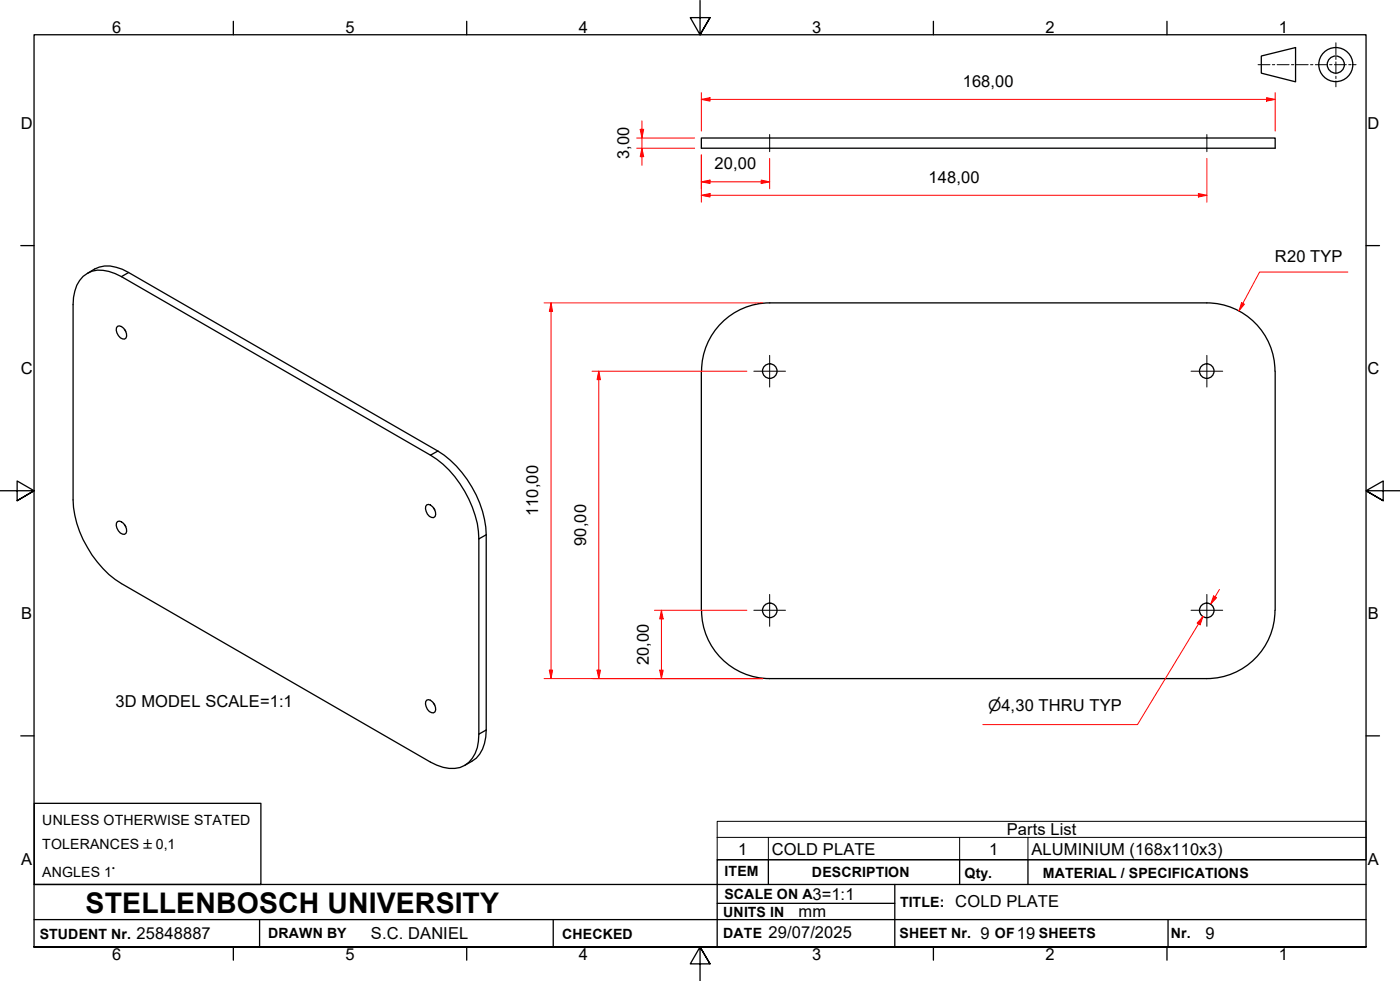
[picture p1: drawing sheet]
<svg xmlns="http://www.w3.org/2000/svg" width="410mm" height="287mm" viewBox="0 0 410 287" stroke-linecap="round" stroke-linejoin="round" font-family="sans-serif">
<!-- layer: Visible Edges(ISO) -->
<g fill="none" stroke="#000" stroke-width=".38">
<path d="M205.4 40.4h168v3h-168zM24.3 80.9a8.3 8.3 0 0 1 9.4-.8l1.9 .9 90.4 52.2a31.3 31.3 0 0 1 14.2 24.5v57.2a9.9 9.9 0 0 1-4.1 9.1 10.2 10.2 0 0 1-10.1-.9l-90.4-52.3a31.8 31.8 0 0 1-14.2-24.5v-57.1a11.8 11.8 0 0 1 2.9-8.3zM25.6 80a9.3 9.3 0 0 1 10.2-1.2l92.4 53.2a31.5 31.5 0 0 1 14.2 24.5v57.2a10.2 10.2 0 0 1-6.3 10.3M34.4 95.5a2.48 2.48 0 0 1 2.5 3.4l-.5 .4a2.6 2.6 0 0 1-2-3.8zM36.4 96.4l.4 .6M205.4 108.7v69.9M205.4 108.6a20 20 0 0 1 20-19.9h127.9a20 20 0 0 1 20 19.9M373.4 108.7v69.9M34.4 152.7a2.48 2.48 0 0 1 2.5 3.4l-.5 .3a2.6 2.6 0 0 1-2-3.7zM36.4 153.6l.4 .6M125 147.8a2.12 2.12 0 0 1 2.5 2.1l-.1 1.3-.5 .3a2.54 2.54 0 0 1-1.9-3.7zM126.9 148.7l.4 .6"/>
<path d="M205.4 178.7a20 20 0 0 0 20 19.9h127.9a20 20 0 0 0 20-19.9M125 204.9a2.12 2.12 0 0 1 2.5 2.1l-.1 1.4-.5 .3a2.54 2.54 0 0 1-1.9-3.8zM126.9 205.8l.4 .7"/>
<circle cx="225.4" cy="108.6" r="2.13"/>
<circle cx="353.3" cy="108.6" r="2.13"/>
<circle cx="225.4" cy="178.7" r="2.13"/>
<circle cx="353.3" cy="178.7" r="2.13"/>
</g>
<!-- layer: Visible Tangent Edges(ISO) -->
<path d="M37.7 79.8l-2.1 1.2M128.2 132l-2.2 1.2M142.4 156.5l-2.2 1.2M142.4 213.7l-2.2 1.2" fill="none" stroke="#000" stroke-width=".38"/>
<!-- layer: Symbols(ISO) -->
<path d="M210 245.1v-4.7h190v4.7M210 245.1v6.6h190v-6.6M210 245.1h190M225 245.1v6.6M281 245.1v6.6M301 245.1v6.6" fill="none" stroke="#000" stroke-width=".29"/>
<!-- layer: Border_0 -->
<g fill="none" stroke="#000" stroke-width=".38">
<path d="M68.3 6.2v4M136.7 6.2v4M205 .1v10.1l-2.9-5h5.8l-2.9 5 2.9-5M273.3 6.2v4M341.7 6.2v4M6.1 71.9h3.9M400 71.9h3.9M0 143.7h10l-5-2.9v5.8l5-2.9-5 2.9M410 143.7h-10l5-2.9v5.8l-5-2.9 5 2.9M6.1 215.4h3.9M400 215.4h3.9M10 277.2v-267h390v267h-390h390"/>
<path d="M68.3 277.2v3.9M136.7 277.2v3.9M273.3 277.2v3.9M341.7 277.2v3.9M207.9 282.1l-2.9-4.9 2.9 4.9h-5.8l2.9-4.9v10"/>
</g>
<!-- layer: Sketch Geometry(ISO) -->
<g fill="none" stroke="#000" stroke-width=".38">
<path d="M369.3 16.4l10-2.5v10.1l-10-2.6zM10 235.2h66.4v23.7h-66.4zM10 258.9h390M225 251.7v7.2M262 258.9v18.3M281 251.7v7.2M301 251.7v7.2M400 251.7h-190v25.5M10 277.2h390M10 269.2h390M76 269.2v8M162 269.2v8"/>
<path d="M210 264.4h52M342 269.2v8"/>
<circle cx="391.1" cy="18.9" r="5"/>
<circle cx="391.1" cy="18.9" r="2.51"/>
</g>
<g fill="none" stroke="#000" stroke-width=".29">
<path d="M368.4 18.9h3.5M372.6 18.9h.7M374 18.9h3.4M378.1 18.9h.7M379.5 18.9h3.5M383.7 18.9h.7M385.1 18.9h3.5M389.3 18.9h.7M390.7 18.9h3.5M391.2 12.5v3.5M391.2 16.7v.7M391.2 18.1v3.5"/>
<path d="M394.9 18.9h.7M396.3 18.9h.8M391.2 22.3v.7M391.2 23.7v1.7"/>
</g>
<!-- layer: Centerline(ISO) -->
<path d="M225.4 39.4v5M353.4 39.4v5" fill="none" stroke="#000" stroke-width=".29"/>
<!-- layer: Center Mark(ISO) -->
<path d="M220.7 108.7h9.3M225.4 104v9.3M348.7 108.7h9.3M353.4 104v9.3M220.7 178.6h9.3M225.4 174v9.3M348.7 178.6h9.3M353.4 174v9.3" fill="none" stroke="#000" stroke-width=".29"/>
<!-- layer: Dimensions(ISO) -->
<path d="M205.4 29.1h2.5" fill="none" stroke="#f00" stroke-width=".29"/>
<path d="M205.4 29.1l2.5-.5v1z" fill="#f00"/>
<path d="M205.4 29.1l2.5-.5v1zM370.8 29.1h2.6" fill="none" stroke="#f00" stroke-width=".29"/>
<path d="M370.8 28.6l2.6 .5-2.6 .5z" fill="#f00"/>
<path d="M205.4 27.1v11.3M207.9 29.1h162.9M370.8 28.6l2.6 .5-2.6 .5zM373.4 27.1v11.3M205.4 53.2h2.5" fill="none" stroke="#f00" stroke-width=".29"/>
<path d="M205.4 53.2l2.5-.5v1z" fill="#f00"/>
<path d="M205.4 53.2l2.5-.5v1zM222.9 53.2h2.5" fill="none" stroke="#f00" stroke-width=".29"/>
<path d="M222.9 52.7l2.5 .5-2.5 .5z" fill="#f00"/>
<path d="M205.4 45.4v9.9M205.4 57.2h2.5M207.9 53.2h15M222.9 52.7l2.5 .5-2.5 .5zM225.4 46.4v8.9" fill="none" stroke="#f00" stroke-width=".29"/>
<path d="M205.4 57.2l2.5-.5v1z" fill="#f00"/>
<path d="M205.4 57.2l2.5-.5v1zM350.9 57.2h2.5" fill="none" stroke="#f00" stroke-width=".29"/>
<path d="M350.9 56.7l2.5 .5-2.5 .5z" fill="#f00"/>
<path d="M188 43.4v2.5M205.4 45.4v13.8M207.9 57.2h143M350.9 56.7l2.5 .5-2.5 .5zM353.4 46.4v12.8" fill="none" stroke="#f00" stroke-width=".29"/>
<path d="M188 43.4l.5 2.5h-1z" fill="#f00"/>
<path d="M188 37.9v2.5M188 43.4l.5 2.5h-1z" fill="none" stroke="#f00" stroke-width=".29"/>
<path d="M187.5 37.9h1l-.5 2.5z" fill="#f00"/>
<path d="M187.5 37.9h1l-.5 2.5zM188 35.4v2.5M186.4 40.4h17M186.4 43.4h17M188 40.4v3M188 45.9v2.5M161.4 196.2v2.4" fill="none" stroke="#f00" stroke-width=".29"/>
<path d="M160.8 196.2h1l-.4 2.4z" fill="#f00"/>
<path d="M161.4 88.7v2.4M160.8 196.2h1l-.4 2.4z" fill="none" stroke="#f00" stroke-width=".29"/>
<path d="M161.4 88.7l.4 2.4h-1z" fill="#f00"/>
<path d="M159.3 88.7h64.1M161.4 88.7l.4 2.4h-1zM161.4 91.1v105.1M175.3 108.7v2.4M159.3 198.6h64.1" fill="none" stroke="#f00" stroke-width=".29"/>
<path d="M175.3 108.7l.5 2.4h-1z" fill="#f00"/>
<path d="M175.3 108.7l.5 2.4h-1zM175.3 196.2v2.4" fill="none" stroke="#f00" stroke-width=".29"/>
<path d="M174.8 196.2h1l-.5 2.4z" fill="#f00"/>
<path d="M173.4 108.7h45.3M175.3 111.1v85.1M193.7 178.6v2.6M173.4 198.6h50M174.8 196.2h1l-.5 2.4z" fill="none" stroke="#f00" stroke-width=".29"/>
<path d="M193.7 178.6l.5 2.6h-1z" fill="#f00"/>
<path d="M193.7 178.6l.5 2.6h-1zM193.7 196.2v2.4" fill="none" stroke="#f00" stroke-width=".29"/>
<path d="M193.2 196.2h1l-.5 2.4z" fill="#f00"/>
<path d="M363.9 88.8l-1.1 2.2M191.6 178.6h27.1M191.6 198.6h31.8M193.2 196.2h1l-.5 2.4zM193.7 181.2v15" fill="none" stroke="#f00" stroke-width=".29"/>
<path d="M363.5 88.6l.9 .4-1.6 2z" fill="#f00"/>
<path d="M394.7 79.6h-25.9l-4.9 9.2M363.5 88.6l.9 .4-1.6 2zM352.2 180.5l-1.2 2.1" fill="none" stroke="#f00" stroke-width=".29"/>
<path d="M352.2 180.5l-.8 2.4-.9-.5z" fill="#f00"/>
<path d="M355.8 174.7l-1.3 2.1M352.2 180.5l-.8 2.4-.9-.5z" fill="none" stroke="#f00" stroke-width=".29"/>
<path d="M355.3 174.4l.9 .6-1.7 1.8z" fill="#f00"/>
<path d="M355.3 174.4l.9 .6-1.7 1.8zM357.1 172.5l-1.3 2.2M352.2 180.5l-19.1 31.6h-45.3" fill="none" stroke="#f00" stroke-width=".29"/>
<text font-size="8.3" x="25.1" y="267.2">STELLENBOSCH UNIVERSITY</text>
<g font-size="4.8">
<text x="32.8" y="9.7">6</text>
<text x="101.2" y="9.7">5</text>
<text x="169.5" y="9.7">4</text>
<text x="237.8" y="9.7">3</text>
<text x="306.1" y="9.7">2</text>
<text x="374.5" y="9.7">1</text>
<text x="281.9" y="25.4">168,00</text>
<text x="6.1" y="37.8">D</text>
<text x="400.4" y="37.8">D</text>
<text x="184.2" y="46.6" transform="rotate(-90 184.2 46.6)">3,00</text>
<text x="209.2" y="49.5">20,00</text>
<text x="271.9" y="53.5">148,00</text>
<text x="373.3" y="76.6">R20 TYP</text>
<text x="6.1" y="109.6">C</text>
<text x="400.4" y="109.6">C</text>
<text x="157.6" y="151.1" transform="rotate(-90 157.6 151.1)">110,00</text>
<text x="171.6" y="159.8" transform="rotate(-90 171.6 159.8)">90,00</text>
<text x="6.2" y="181.3">B</text>
<text x="400.5" y="181.3">B</text>
<text x="190" y="194.8" transform="rotate(-90 190 194.8)">20,00</text>
<text x="33.8" y="206.8">3D MODEL SCALE=1:1</text>
<text x="294.8" y="244.5">Parts List</text>
<text x="216.2" y="250.1">1</text>
<text x="226" y="250.2">COLD PLATE</text>
<text x="289.6" y="250.1">1</text>
<text x="302" y="250.2">ALUMINIUM (168x110x3)</text>
<text x="6.2" y="253.1">A</text>
<text x="400.5" y="253.1">A</text>
<text x="237.9" y="263.3">3=1:1</text>
<text x="233.8" y="268.4">mm</text>
<text x="279.7" y="265.6">COLD PLATE</text>
<text x="40" y="274.9">25848887</text>
<text x="108.6" y="274.8">S.C. DANIEL</text>
<text x="225" y="274.7">29/07/2025</text>
<text x="287.1" y="274.8">9</text>
<text x="297.7" y="274.8">19</text>
<text x="352.9" y="274.8">9</text>
<text x="32.8" y="281.1">6</text>
<text x="101.2" y="281.1">5</text>
<text x="169.5" y="281.1">4</text>
<text x="237.8" y="281.1">3</text>
<text x="306.1" y="281.1">2</text>
<text x="374.5" y="281.1">1</text>
</g>
<text font-size="4.6" x="289.3" y="208.2">⌀4,30 THRU TYP</text>
<g font-size="4.1">
<text x="12.4" y="241.5">UNLESS OTHERWISE STATED</text>
<text x="12.4" y="248.5">TOLERANCES ±0,1</text>
<text x="12.4" y="256.6">ANGLES 1°</text>
<text x="212.2" y="256.5">ITEM</text>
<text x="237.7" y="256.7">DESCRIPTION</text>
<text x="282.4" y="256.9">Qty.</text>
<text x="305.4" y="256.9">MATERIAL / SPECIFICATIONS</text>
<text x="212.1" y="263">SCALE ON A</text>
<text x="211.8" y="268.4">UNITS IN</text>
<text x="263.5" y="265.6">TITLE:</text>
<text x="11.6" y="274.8">STUDENT Nr.</text>
<text x="78.5" y="274.6">DRAWN BY</text>
<text x="164.6" y="274.8">CHECKED</text>
<text x="211.8" y="274.6">DATE</text>
<text x="263.4" y="274.6">SHEET Nr.</text>
<text x="291.3" y="274.6">OF</text>
<text x="304.2" y="274.6">SHEETS</text>
<text x="342.8" y="274.5">Nr.</text>
</g>
</svg>
